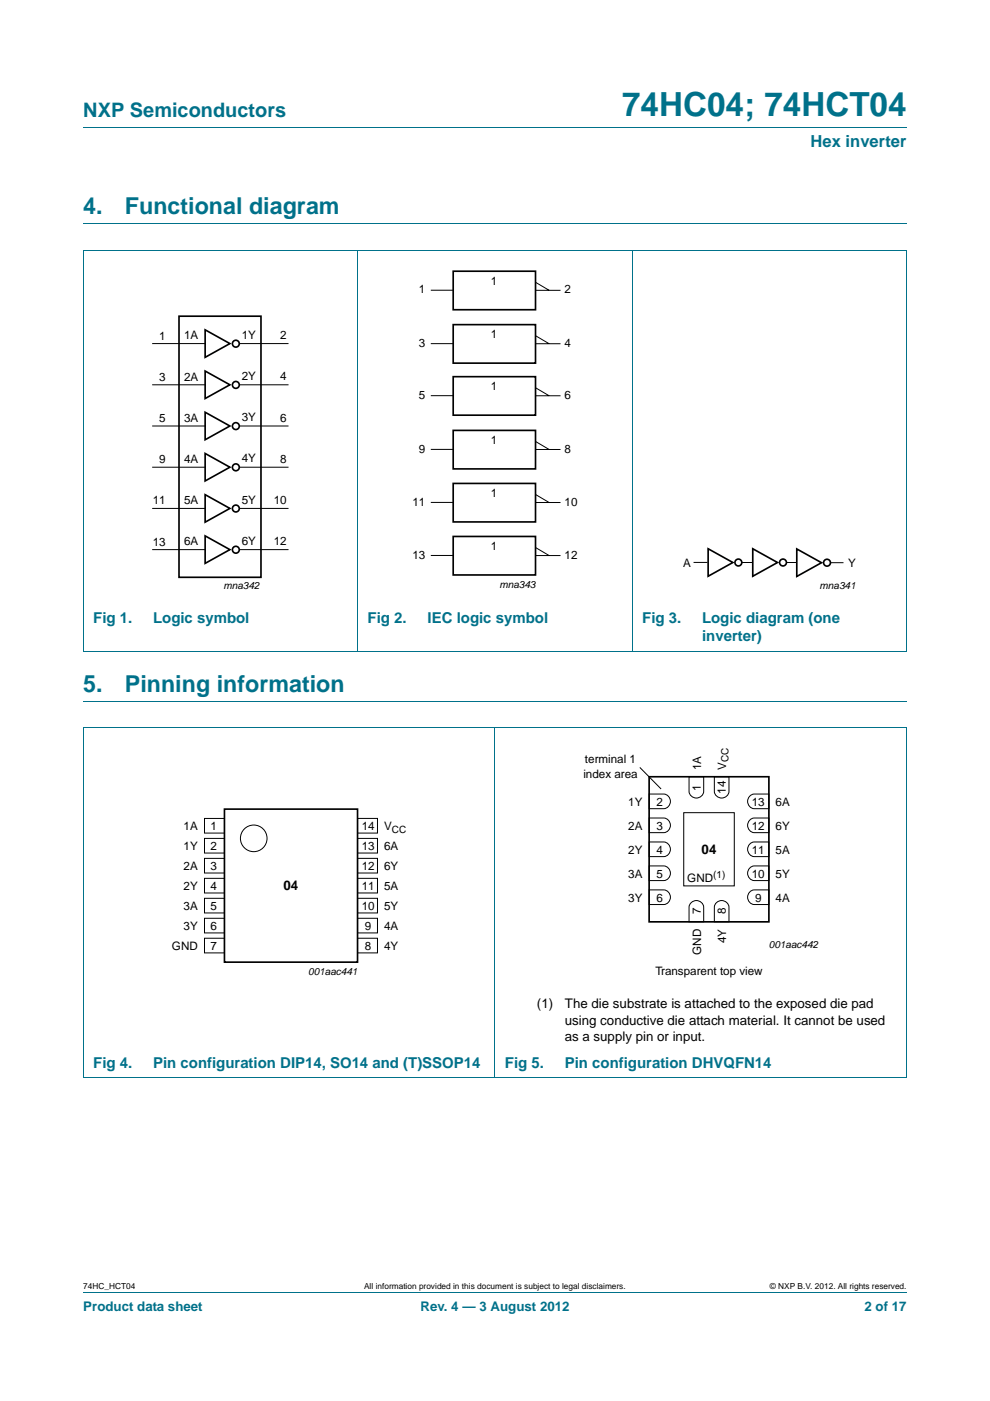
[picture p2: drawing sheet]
<svg xmlns="http://www.w3.org/2000/svg" width="210mm" height="297mm" viewBox="0 0 210 297" stroke-linecap="round" stroke-linejoin="round" font-family="sans-serif">
<g fill="none" stroke="#00718a" stroke-width=".21">
<path d="M17.7 27h174.6M17.6 53.1h174.7M17.7 47.4h174.6M17.7 53.1v85M75.9 53v85.2M134.1 53v85.2M192.3 53.1v85M17.6 138.1h174.7M17.6 154.3h174.7M17.7 148.7h174.6M17.7 154.4v74l174.6 .1v-74.1M105 154.3v74.2"/>
<path d="M17.7 273.9h174.6"/>
</g>
<g fill="none" stroke="#000" stroke-width=".35">
<path d="M96.1 57.5h17.5v8.2h-17.5zM38 67h17.4v55.4h-17.4zM43.5 69.9l5.3 2.9-5.3 3zM43.5 78.7l5.3 2.9-5.3 2.9zM96.1 68.8h17.5v8.2h-17.5zM96.1 79.9h17.5v8.1h-17.5zM43.5 87.4l5.3 2.9-5.3 2.9zM43.5 96.1l5.3 3-5.3 2.9zM96.1 91.3h17.5v8.1h-17.5zM43.5 104.9l5.3 2.9-5.3 2.9zM43.5 113.6l5.3 2.9-5.3 2.9zM96.1 102.5h17.5v8.2h-17.5z"/>
<path d="M96.1 113.7h17.5v8.2h-17.5zM150.2 116.3l5.2 3-5.2 2.9zM159.7 116.3l5.2 3-5.2 2.9zM169 116.4l5.2 2.9-5.2 2.9zM47.6 171.5h28.2v32.5h-28.2zM137.7 164.7h25.4v30.7h-25.4z"/>
<circle cx="50" cy="72.9" r=".73"/>
<circle cx="50" cy="99.1" r=".73"/>
<circle cx="50" cy="81.6" r=".73"/>
<circle cx="50" cy="90.3" r=".73"/>
<circle cx="50" cy="116.6" r=".73"/>
<circle cx="50" cy="107.8" r=".73"/>
<circle cx="156.6" cy="119.3" r=".73"/>
<circle cx="166.1" cy="119.3" r=".73"/>
<circle cx="175.4" cy="119.3" r=".73"/>
</g>
<g fill="none" stroke="#000" stroke-width=".21">
<path d="M32.3 72.8h11.2M50.8 72.8h10.4M91.4 72.9h4.7M91.4 61.5h4.7M116.5 61.5l-2.9-1.7v1.8h5.3M116.5 72.9l-2.9-1.7v1.7h5.3M32.3 81.6h11.2M32.3 90.3h11.2M32.3 99.1h11.2M50.8 81.6h10.4M50.8 90.3h10.4M50.8 99.1h10.4"/>
<path d="M91.4 83.9h4.7M91.4 95.3h4.7M116.5 83.9l-2.9-1.7v1.7h5.3M116.5 95.3l-2.9-1.7v1.7h5.3M32.3 107.8h11.2M32.3 116.5h11.2M50.8 107.8h10.4M50.8 116.5h10.4M91.4 106.5h4.7M91.4 117.8h4.7M116.5 106.5l-2.9-1.7v1.7h5.3M116.5 117.8l-2.9-1.7v1.7h5.3"/>
<path d="M147.1 119.2h2.9M157.3 119.3h2.2M166.8 119.3h2.2M176.1 119.3h2.8M43.4 173.5h4.2v3.1h-4.2zM43.4 177.8h4.2v3.1h-4.2zM75.8 173.5h4.3v3.1h-4.3zM75.8 177.8h4.3v3.1h-4.3zM135.7 162.7l4.5 4.6M137.7 178.5h3.1a1.56 1.56 0 0 1 1.4 1.6 1.56 1.56 0 0 1-1.4 1.5h-3.1zM137.7 173.4h3.1a1.56 1.56 0 0 1 1.4 1.6 1.56 1.56 0 0 1-1.4 1.5h-3.1zM137.7 168.4h3.1a1.56 1.56 0 0 1 1.4 1.5 1.56 1.56 0 0 1-1.4 1.6h-3.1z"/>
<path d="M145 172.3h10.7v15.5h-10.7zM146.1 164.7h3.2v3.1a1.56 1.56 0 0 1-1.6 1.4 1.56 1.56 0 0 1-1.6-1.4zM151.5 164.7h3.1v3.1a1.56 1.56 0 0 1-1.5 1.4 1.56 1.56 0 0 1-1.6-1.4zM159.1 178.8l.9-.3h3.1v3.1h-3.1a1.57 1.57 0 0 1-1.4-1.1 1.57 1.57 0 0 1 .5-1.7zM159.1 173.8l.9-.4h3.1v3.1h-3.1a1.57 1.57 0 0 1-1.4-1.1 1.57 1.57 0 0 1 .5-1.6zM159.1 168.7l.9-.3h3.1v3.1h-3.1a1.57 1.57 0 0 1-1.4-1.2 1.57 1.57 0 0 1 .5-1.6zM43.4 182h4.2v3.1h-4.2zM43.4 186.2h4.2v3.1h-4.2zM43.4 190.5h4.2v3.1h-4.2zM43.4 194.7h4.2v3.1h-4.2zM43.4 198.9h4.2v3.1h-4.2zM75.8 198.9h4.3v3.1h-4.3z"/>
<path d="M75.8 190.5h4.3v3.1h-4.3zM75.8 194.7h4.3v3.1h-4.3zM75.8 182h4.3v3.1h-4.3zM75.8 186.2h4.3v3.1h-4.3zM137.7 188.7h3.1a1.56 1.56 0 0 1 1.4 1.5 1.56 1.56 0 0 1-1.4 1.6h-3.1zM137.7 183.6h3.1a1.56 1.56 0 0 1 1.4 1.5 1.56 1.56 0 0 1-1.4 1.6h-3.1zM146.5 191.5a1.57 1.57 0 0 1 1.6-.5 1.57 1.57 0 0 1 1.2 1.3v3.1h-3.2v-3.1zM151.8 191.5a1.57 1.57 0 0 1 1.7-.5 1.57 1.57 0 0 1 1.1 1.3v3.1h-3.1v-3.1zM159.1 189l.9-.3h3.1v3.1h-3.1a1.57 1.57 0 0 1-1.4-1.1 1.57 1.57 0 0 1 .5-1.7zM159.1 183.9l.9-.3h3.1v3.1h-3.1a1.57 1.57 0 0 1-1.4-1.1 1.57 1.57 0 0 1 .5-1.7z"/>
<circle cx="53.8" cy="177.7" r="2.82"/>
</g>
<text font-size="7" fill="#00718a" x="132" y="24.6">74HC04; 74HCT04</text>
<g font-size="4.9" fill="#00718a">
<text x="17.7" y="45.4">4.</text>
<text x="26.5" y="45.4">Functional diagram</text>
<text x="17.7" y="146.7">5.</text>
<text x="26.5" y="146.7">Pinning information</text>
</g>
<text font-size="4.2" fill="#00718a" x="17.7" y="24.9">NXP Semiconductors</text>
<text font-size="3.5" fill="#00718a" x="171.9" y="31.1">Hex inverter</text>
<g font-size="3.2" fill="#00718a">
<text x="19.8" y="132.1">Fig 1.</text>
<text x="32.5" y="132.1">Logic symbol</text>
<text x="78" y="132.1">Fig 2.</text>
<text x="90.7" y="132.1">IEC logic symbol</text>
<text x="136.2" y="132.1">Fig 3.</text>
<text x="148.9" y="132.1">Logic diagram (one</text>
<text x="148.9" y="136">inverter)</text>
<text x="19.8" y="226.3">Fig 4.</text>
<text x="32.5" y="226.3">Pin configuration DIP14, SO14 and (T)SSOP14</text>
<text x="107.1" y="226.3">Fig 5.</text>
<text x="119.8" y="226.3">Pin configuration DHVQFN14</text>
</g>
<g font-size="2.8">
<text x="148.8" y="181.1">04</text>
<text x="60.2" y="188.8">04</text>
<text x="113.9" y="213.8">(1)</text>
<text x="119.8" y="213.8">The die substrate is attached to the exposed die pad</text>
<text x="119.8" y="217.3">using conductive die attach material. It cannot be used</text>
<text x="119.8" y="220.8">as a supply pin or input.</text>
</g>
<g font-size="2.8" fill="#00718a">
<text x="17.7" y="277.9">Product data sheet</text>
<text x="89.2" y="277.9">Rev. 4 — 3 August 2012</text>
<text x="183.4" y="277.9">2 of 17</text>
</g>
<g font-size="2.5">
<text x="88.8" y="62.2">1</text>
<text x="104.1" y="60.4">1</text>
<text x="119.7" y="62.2">2</text>
<text x="33.8" y="72">1</text>
<text x="39.1" y="71.9">1A</text>
<text x="51.3" y="71.8">1Y</text>
<text x="59.5" y="71.9">2</text>
<text x="104.1" y="71.7">1</text>
<text x="88.8" y="73.5">3</text>
<text x="119.7" y="73.5">4</text>
<text x="33.8" y="80.7">3</text>
<text x="39.1" y="80.7">2A</text>
<text x="51.3" y="80.6">2Y</text>
<text x="59.5" y="80.7">4</text>
<text x="104.1" y="82.7">1</text>
<text x="33.8" y="89.5">5</text>
<text x="39.1" y="89.4">3A</text>
<text x="51.3" y="89.3">3Y</text>
<text x="59.5" y="89.4">6</text>
<text x="88.8" y="84.6">5</text>
<text x="119.7" y="84.6">6</text>
<text x="88.8" y="96">9</text>
<text x="104.1" y="94.1">1</text>
<text x="119.7" y="96">8</text>
<text x="33.8" y="98.2">9</text>
<text x="39.1" y="98.2">4A</text>
<text x="51.3" y="98">4Y</text>
<text x="59.5" y="98.1">8</text>
<text x="32.4" y="106.9">11</text>
<text x="39.1" y="106.9">5A</text>
<text x="51.3" y="106.8">5Y</text>
<text x="58.1" y="106.9">10</text>
<text x="87.5" y="107.2">11</text>
<text x="104.1" y="105.4">1</text>
<text x="119.7" y="107.2">10</text>
<text x="32.4" y="115.7">13</text>
<text x="39.1" y="115.6">6A</text>
<text x="51.3" y="115.5">6Y</text>
<text x="58.1" y="115.6">12</text>
<text x="87.5" y="118.5">13</text>
<text x="104.1" y="116.6">1</text>
<text x="119.7" y="118.5">12</text>
<text x="144.9" y="120.2">A</text>
<text x="179.9" y="120.1">Y</text>
<text x="124.1" y="161.9">terminal 1</text>
<text x="123.7" y="164.9">index area</text>
<text x="148.6" y="167.6" transform="rotate(-90 148.6 167.6)">1</text>
<text x="148.7" y="163.3" transform="rotate(-90 148.7 163.3)">1A</text>
<text x="154.1" y="163.3" transform="rotate(-90 154.1 163.3)">V</text>
<text x="133.3" y="170.9">1Y</text>
<text x="139.3" y="170.8">2</text>
<text x="154" y="168.3" transform="rotate(-90 154 168.3)">14</text>
<text x="159.5" y="170.8">13</text>
<text x="164.5" y="170.9">6A</text>
<text x="38.9" y="176.1">1A</text>
<text x="44.7" y="176">1</text>
<text x="76.7" y="176">14</text>
<text x="81.5" y="176.1">V</text>
<text x="133.3" y="176">2A</text>
<text x="139.3" y="175.9">3</text>
<text x="159.5" y="175.9">12</text>
<text x="164.5" y="176">6Y</text>
<text x="38.9" y="180.3">1Y</text>
<text x="38.9" y="184.5">2A</text>
<text x="44.7" y="180.2">2</text>
<text x="44.7" y="184.5">3</text>
<text x="76.7" y="184.5">12</text>
<text x="76.7" y="180.2">13</text>
<text x="81.5" y="180.3">6A</text>
<text x="81.5" y="184.5">6Y</text>
<text x="133.3" y="181.1">2Y</text>
<text x="139.3" y="181">4</text>
<text x="159.5" y="181">11</text>
<text x="164.5" y="181.1">5A</text>
<text x="38.9" y="188.8">2Y</text>
<text x="44.7" y="188.7">4</text>
<text x="76.7" y="188.7">11</text>
<text x="81.5" y="188.8">5A</text>
<text x="133.3" y="191.2">3Y</text>
<text x="133.3" y="186.1">3A</text>
<text x="139.3" y="191.1">6</text>
<text x="139.3" y="186.1">5</text>
<text x="145.8" y="187">GND</text>
<text x="159.5" y="186.1">10</text>
<text x="160.1" y="191.1">9</text>
<text x="164.5" y="191.2">4A</text>
<text x="164.5" y="186.1">5Y</text>
<text x="38.9" y="193">3A</text>
<text x="38.9" y="197.2">3Y</text>
<text x="44.7" y="192.9">5</text>
<text x="44.7" y="197.2">6</text>
<text x="76.7" y="192.9">10</text>
<text x="77.4" y="197.2">9</text>
<text x="81.5" y="193">5Y</text>
<text x="81.5" y="197.2">4A</text>
<text x="148.6" y="193.9" transform="rotate(-90 148.6 193.9)">7</text>
<text x="154" y="193.9" transform="rotate(-90 154 193.9)">8</text>
<text x="36.5" y="201.5">GND</text>
<text x="44.7" y="201.4">7</text>
<text x="77.4" y="201.5">8</text>
<text x="81.5" y="201.5">4Y</text>
<text x="148.7" y="202.4" transform="rotate(-90 148.7 202.4)">GND</text>
<text x="154.1" y="199.9" transform="rotate(-90 154.1 199.9)">4Y</text>
<text x="139" y="206.7">Transparent top view</text>
</g>
<g font-size="2.1">
<text x="47.4" y="124.9">mna342</text>
<text x="105.9" y="124.7">mna343</text>
<text x="173.8" y="124.9">mna341</text>
<text x="154.5" y="161.6" transform="rotate(-90 154.5 161.6)">CC</text>
<text x="83.1" y="176.6">CC</text>
<text x="151.3" y="186.2">(1)</text>
<text x="163.1" y="201.1">001aac442</text>
<text x="65.4" y="206.8">001aac441</text>
</g>
<g font-size="1.8">
<text x="17.7" y="273.3">74HC_HCT04</text>
<text x="77.2" y="273.3">All information provided in this document is subject to legal disclaimers.</text>
<text x="163.3" y="273.3">© NXP B.V. 2012. All rights reserved.</text>
</g>
</svg>
